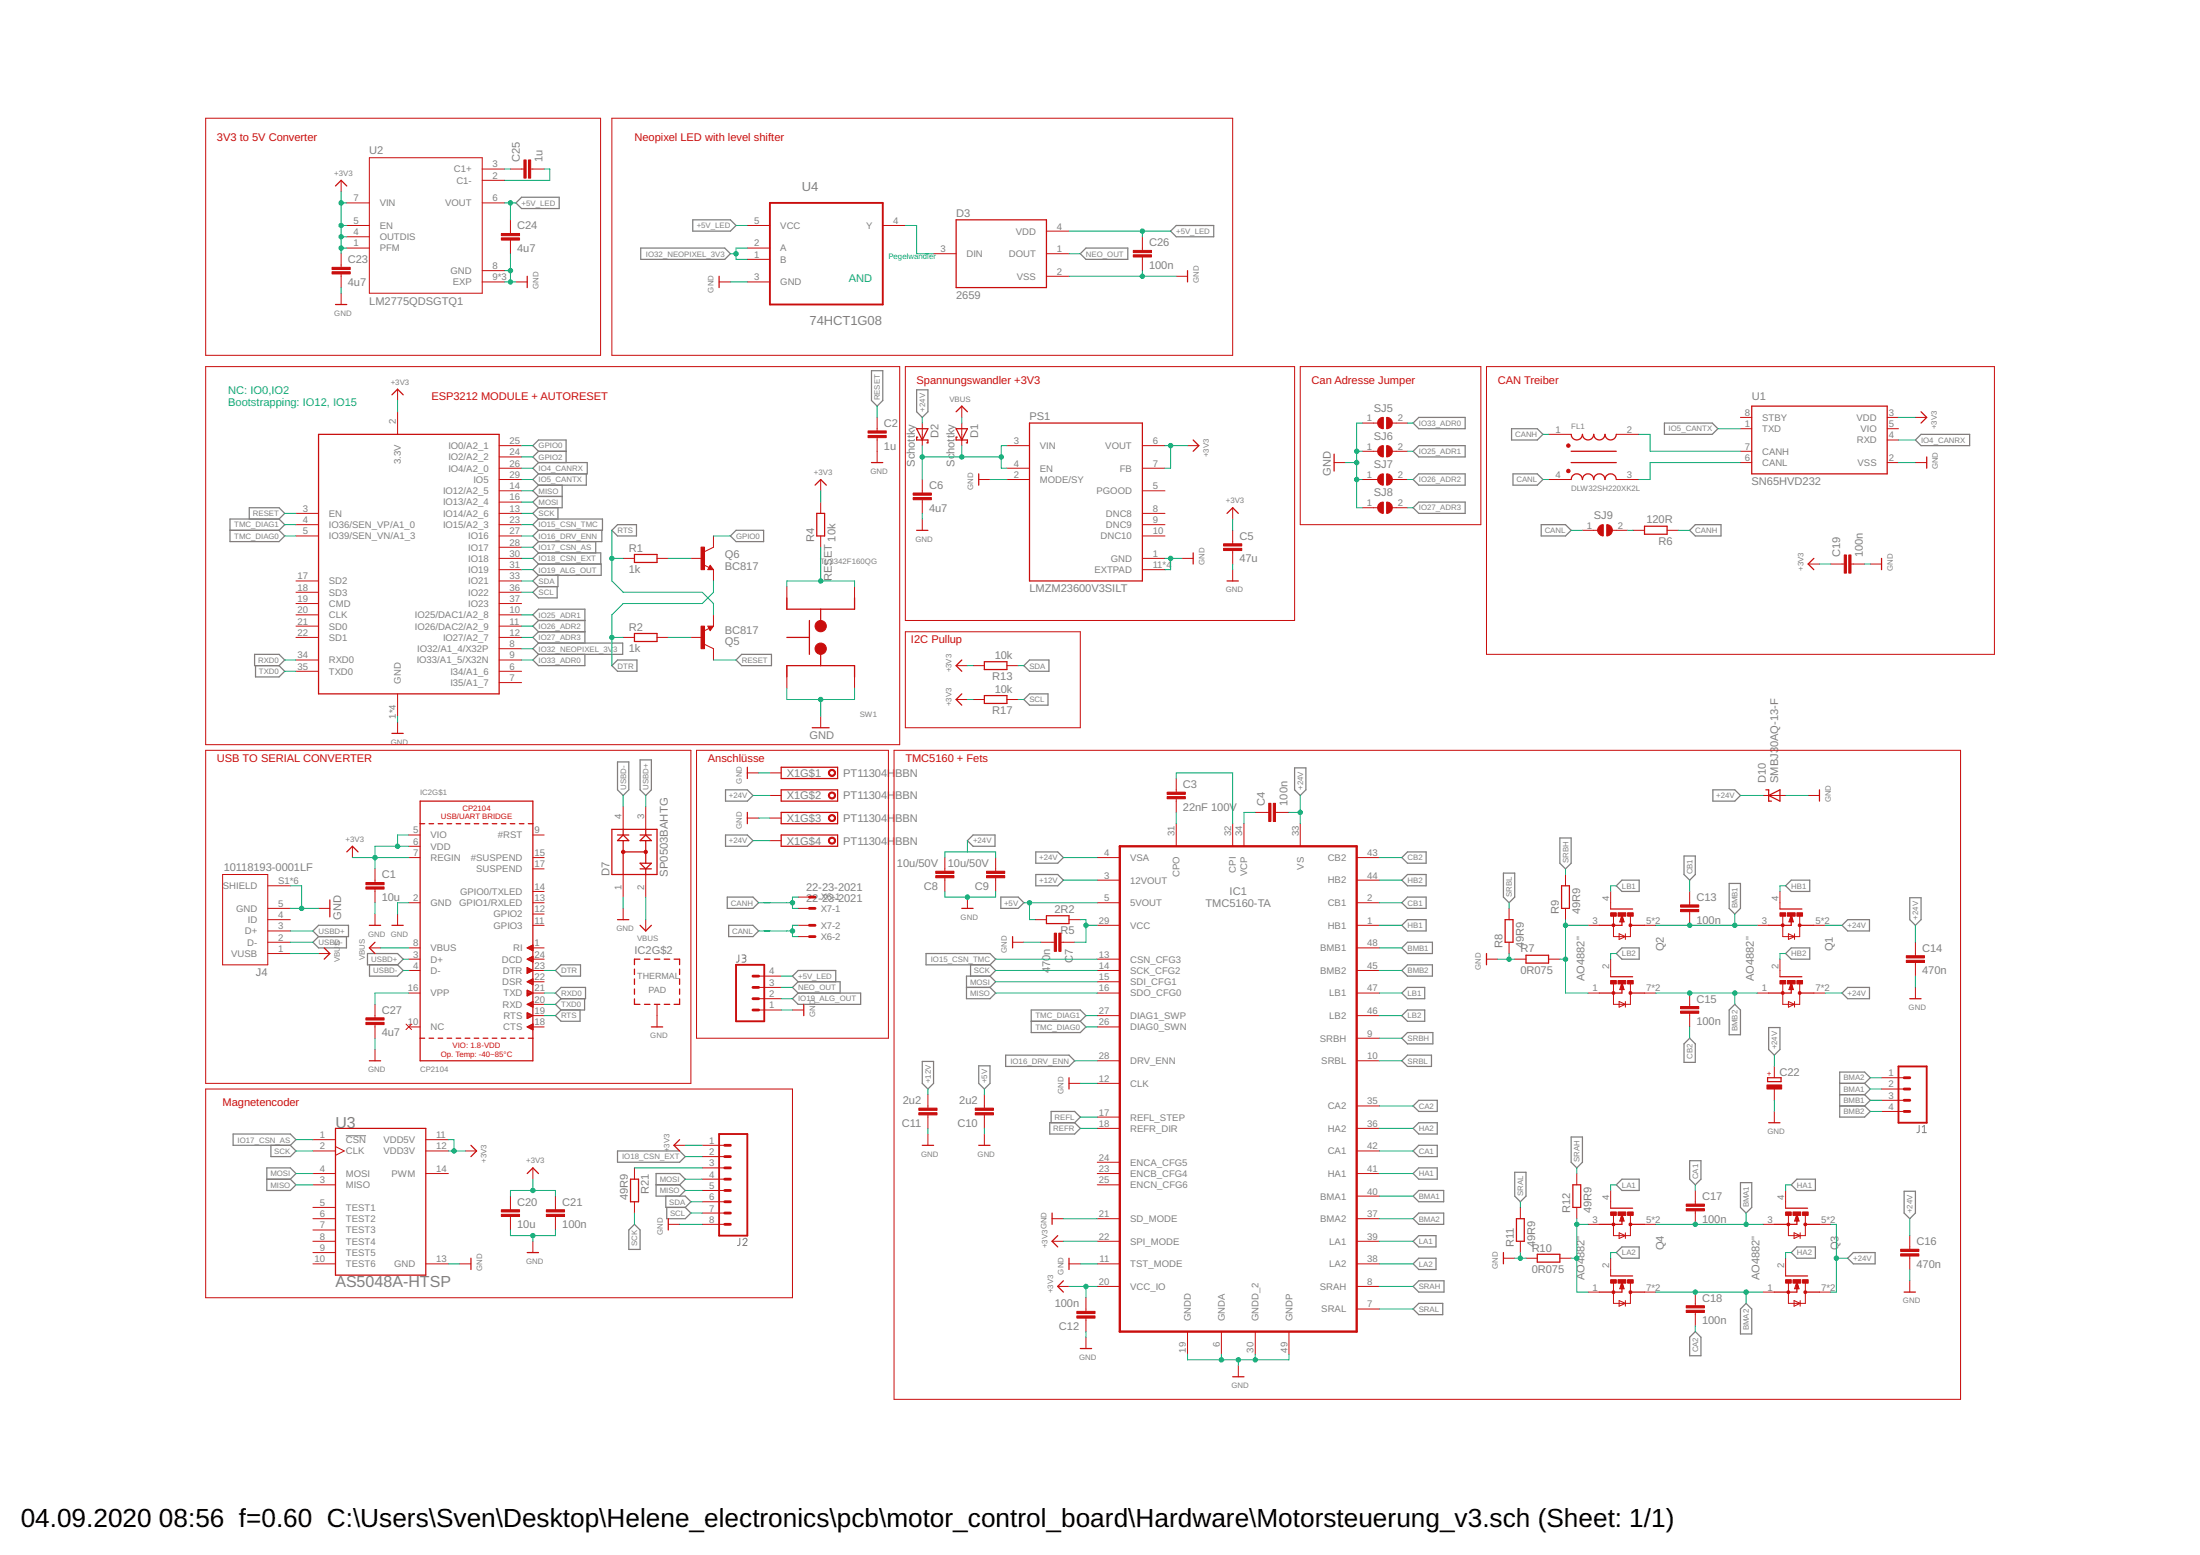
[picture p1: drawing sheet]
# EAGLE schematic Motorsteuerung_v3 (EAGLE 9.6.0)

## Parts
C1  10u  C-EUC0805  [C0805]
C2  1u  C-EUC0805  [C0805]
C3  22nF 100V  C-EUC0805  [C0805]
C4  100n  C-EUC0805  [C0805]
C5  47u  C-EUC0805  [C0805]
C6  4u7  C-EUC0805  [C0805]
C7  470n  C-EUC0805  [C0805]
C8  10u/50V  C-EUC0805  [C0805]
C9  10u/50V  C-EUC0805  [C0805]
C10  2u2  C-EUC0805  [C0805]
C11  2u2  C-EUC0805  [C0805]
C12  100n  C-EUC0805  [C0805]
C13  100n  C-EUC0805  [C0805]
C14  470n  C-EUC0805  [C0805]
C15  100n  C-EUC0805  [C0805]
C16  470n  C-EUC0805  [C0805]
C17  100n  C-EUC0805  [C0805]
C18  100n  C-EUC0805  [C0805]
C19  100n  C-EUC0805  [C0805]
C20  10u  C-EUC0805  [C0805]
C21  100n  C-EUC0805  [C0805]
C22  CPOL-EUE5-10.5  [E5-10,5]
C23  4u7  C-EUC0805  [C0805]
C24  4u7  C-EUC0805  [C0805]
C25  1u  C-EUC0805  [C0805]
C26  100n  C-EUC0805  [C0805]
C27  4u7  C-EUC0805  [C0805]
D1  Schottky  SCHOTTKY-DIODESMD  [SMB]
D2  Schottky  SCHOTTKY-DIODESMD  [SMB]
D3  2659  [2659]
D7  SP0503BAHTG  [SOT143]
D10  SMBJ30AQ-13-F  SUPPRESSOR-SMBJ  [SMBJ]
FL1  DLW32SH220XK2L  DLW32SH110XK2L  [FIL_DLW32SH110XK2L]
IC1  TMC5160-TA  [TQFP48-EP]
IC2  CP2104  [QFN24_4MM_SMSC]
J1  CONN_04  [1X04]
J2  CONN_08BM08B-SRSS-TB  [BM08B-SRSS-TB]
J3  CONN_041.27MM  [1X04_1.27MM]
J4  10118193-0001LF  [FCI_10118193-0001LF]
PS1  LMZM23600V3SILT  [CONV_LMZM23600V3SILT]
Q1  AO4882"  [SOIC8]
Q2  AO4882"  [SOIC8]
Q3  AO4882"  [SOIC8]
Q4  AO4882"  [SOIC8]
Q5  BC817  TRANSISTOR_NPNSOT23-3  [SOT23-3]
Q6  BC817  TRANSISTOR_NPNSOT23-3  [SOT23-3]
R1  1k  R-EU_R0805  [R0805]
R2  1k  R-EU_R0805  [R0805]
R4  10k  R-EU_R0805  [R0805]
R5  2R2  R-EU_R0805  [R0805]
R6  120R  R-EU_R0805  [R0805]
R7  0R075  R-EU_R1206  [R1206]
R8  49R9  R-EU_R0805  [R0805]
R9  49R9  R-EU_R0805  [R0805]
R10  0R075  R-EU_R1206  [R1206]
R11  49R9  R-EU_R0805  [R0805]
R12  49R9  R-EU_R0805  [R0805]
R13  10k  R-EU_R0805  [R0805]
R17  10k  R-EU_R0805  [R0805]
R21  49R9  R-EU_R0805  [R0805]
SJ5  SJ  [SJ]
SJ6  SJ  [SJ]
SJ7  SJ  [SJ]
SJ8  SJ  [SJ]
SJ9  SJ  [SJ]
SW1  TL3342F160QG  [SW_TL3342F160QG]
U1  SN65HVD232  MCP2562-E/SN  [SOIC127P600X175-8N]
U2  LM2775QDSGTQ1  [SON50P200X200X80-9N]
U3  AS5048A-HTSP  [SOP65P640X120-14N]
U4  74LVC1G08  74LVC1G00GW  [SOT65P210X110-5N]
X1  PT11304HBBN  TYP184  [TYP184_FT]
X2  ESP32_WROOM32_SKINNY  [WROOM32_SKINNY]
X6  22-23-2021  [22-23-2021]
X7  22-23-2021  [22-23-2021]

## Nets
+3V3: C1.1 C5.1 C12.2 C19.1 C20.1 C21.1 C23.1 IC1.20(VCC_IO) IC1.22(SPI_MODE) IC2.5(VIO) IC2.6(VDD) IC2.7(REGIN) J2.1 PS1.6(VOUT) PS1.7(FB) R4.2 R13.2 R17.2 U1.3(VDD) U2.1(PFM) U2.4(OUTDIS) U2.5(EN) U2.7(VIN) U3.11(VDD5V) U3.12(VDD3V) X2.2(3.3V)
+5V: C10.2 IC1.5(5VOUT) R5.2
+5V_LED: C24.1 C26.1 D3.4(VDD) J3.4 U2.6(VOUT) U4.5(VCC)
+12V: C11.2 IC1.3(12VOUT)
+24V: C4.2 C8.2 C9.2 C14.1 C16.1 C22.+ D2.A D10.C IC1.4(VSA) IC1.33(VS) Q1.5(D1) Q1.6(D1) Q1.7(D2) Q1.8(D2) Q3.5(D1) Q3.6(D1) Q3.7(D2) Q3.8(D2) X1.2 X1.4
BMA1: C17.2 IC1.40(BMA1) J1.2 Q3.3(S1) Q4.5(D1) Q4.6(D1)
BMA2: C18.1 IC1.37(BMA2) J1.1 Q3.1(S2) Q4.7(D2) Q4.8(D2)
BMB1: C13.2 IC1.48(BMB1) J1.3 Q1.3(S1) Q2.5(D1) Q2.6(D1)
BMB2: C15.1 IC1.45(BMB2) J1.4 Q1.1(S2) Q2.7(D2) Q2.8(D2)
CA1: C17.1 IC1.42(CA1)
CA2: C18.2 IC1.35(CA2)
CANH: FL1.1 R6.1 X6.1 X7.1
CANL: FL1.4 SJ9.1 X6.2 X7.2
CB1: C13.1 IC1.2(CB1)
CB2: C15.2 IC1.43(CB2)
DTR: IC2.23(DTR) Q6.2(E) R2.1
GND: C1.2 C2.2 C5.2 C6.2 C7.2 C8.1 C9.1 C10.1 C11.1 C12.1 C14.2 C16.2 C19.2 C20.2 C21.2 C22.- C23.2 C24.2 C26.2 C27.2 D3.2(VSS) D7.1 D10.A IC1.6(GNDA) IC1.11(TST_MODE) IC1.12(CLK) IC1.19(GNDD) IC1.21(SD_MODE) IC1.30(GNDD_2) IC1.49(GNDP) IC2.2(GND) IC2.THERM(TP) J2.8 J3.1 J4.5(GND) J4.S1(SHIELD) J4.S2(SHIELD) J4.S3(SHIELD) J4.S4(SHIELD) J4.S5(SHIELD) J4.S6(SHIELD) PS1.1(GND) PS1.2(MODE/SY) PS1.11(EXTPAD) PS1.11_1(EXTPAD) PS1.11_2(EXTPAD) PS1.11_3(EXTPAD) R7.1 R8.1 R10.1 R11.1 SJ5.1 SJ6.1 SJ7.1 SJ8.1 SW1.3 SW1.4 U1.2(VSS) U2.8(GND) U2.9(EXP) U2.9_1(EXP) U2.9_2(EXP) U3.13(GND) U4.3(GND) X1.1 X1.3 X2.1(GND) X2.15(GND) X2.38(GND) X2.P$1(GND)
GPIO0: Q6.3(C) X2.25(IO0/A2_1)
GPIO2: X2.24(IO2/A2_2)
HA1: IC1.41(HA1) Q3.4(G1)
HA2: IC1.36(HA2) Q3.2(G2)
HB1: IC1.1(HB1) Q1.4(G1)
HB2: IC1.44(HB2) Q1.2(G2)
IO4_CANRX: U1.4(RXD) X2.26(IO4/A2_0)
IO5_CANTX: U1.1(TXD) X2.29(IO5)
IO15_CSN_TMC: IC1.13(CSN_CFG3) X2.23(IO15/A2_3)
IO16_DRV_ENN: IC1.28(DRV_ENN) X2.27(IO16)
IO17_CSN_AS: U3.1(!CSN) X2.28(IO17)
IO18_CSN_EXT: J2.2 X2.30(IO18)
IO19_ALG_OUT: J3.2 X2.31(IO19)
IO25_ADR1: SJ6.2 X2.10(IO25/DAC1/A2_8)
IO26_ADR2: SJ7.2 X2.11(IO26/DAC2/A2_9)
IO27_ADR3: SJ8.2 X2.12(IO27/A2_7)
IO32_NEOPIXEL_3V3: U4.1(B) U4.2(A) X2.8(IO32/A1_4/X32P)
IO33_ADR0: SJ5.2 X2.9(IO33/A1_5/X32N)
LA1: IC1.39(LA1) Q4.4(G1)
LA2: IC1.38(LA2) Q4.2(G2)
LB1: IC1.47(LB1) Q2.4(G1)
LB2: IC1.46(LB2) Q2.2(G2)
MISO: IC1.16(SDO_CFG0) J2.5 U3.3(MISO) X2.14(IO12/A2_5)
MOSI: IC1.15(SDI_CFG1) J2.4 U3.4(MOSI) X2.16(IO13/A2_4)
N$1: C25.1 U2.3(C1+)
N$2: C6.1 D1.C D2.C PS1.3(VIN) PS1.4(EN)
N$3: C3.2 IC1.31(CPO)
N$4: C3.1 IC1.32(CPI)
N$5: C4.1 IC1.34(VCP)
N$6: C25.2 U2.2(C1-)
N$7: C7.1 IC1.29(VCC) R5.1
N$8: FL1.2 U1.7(CANH)
N$9: Q4.1(S2) Q4.3(S1) R10.2 R12.1
N$10: Q2.1(S2) Q2.3(S1) R7.2 R9.1
N$11: FL1.3 U1.6(CANL)
N$12: Q5.1(B) R2.2
N$13: Q6.1(B) R1.2
N$15: D3.3(DIN) U4.4(Y)
N$16: R6.2 SJ9.2
N$21: J2.3 R21.1
N$22: C27.1 IC2.16(VPP)
NEO_OUT: D3.1(DOUT) J3.3
REFL: IC1.17(REFL_STEP)
REFR: IC1.18(REFR_DIR)
RESET: C2.1 Q5.3(C) R4.1 SW1.1 SW1.2 X2.3(EN)
RTS: IC2.19(RTS) Q5.2(E) R1.1
RXD0: IC2.21(TXD) X2.34(RXD0)
SCK: IC1.14(SCK_CFG2) R21.2 U3.2(CLK) X2.13(IO14/A2_6)
SCL: J2.7 R17.1 X2.36(IO22)
SDA: J2.6 R13.1 X2.33(IO21)
SRAH: IC1.8(SRAH) R12.2
SRAL: IC1.7(SRAL) R11.2
SRBH: IC1.9(SRBH) R9.2
SRBL: IC1.10(SRBL) R8.2
TMC_DIAG0: IC1.26(DIAG0_SWN) X2.5(IO39/SEN_VN/A1_3)
TMC_DIAG1: IC1.27(DIAG1_SWP) X2.4(IO36/SEN_VP/A1_0)
TXD0: IC2.20(RXD) X2.35(TXD0)
USBD+: D7.3 IC2.3(D+) J4.3(D+)
USBD-: D7.4 IC2.4(D-) J4.2(D-)
VBUS: D1.A D7.2 IC2.8(VBUS) J4.1(VUSB)
Unconnected: IC1.23(ENCB_CFG4) IC1.24(ENCA_CFG5) IC1.25(ENCN_CFG6) IC2.1(RI) IC2.9(#RST) IC2.10(NC) IC2.11(GPIO3) IC2.12(GPIO2) IC2.13(GPIO1/RXLED) IC2.14(GPIO0/TXLED) IC2.15(#SUSPEND) IC2.17(SUSPEND) IC2.18(CTS) IC2.22(DSR) IC2.24(DCD) J4.4(ID) PS1.5(PGOOD) PS1.8(DNC8) PS1.9(DNC9) PS1.10(DNC10) U1.8(STBY) U3.5(TEST1) U3.6(TEST2) U3.7(TEST3) U3.8(TEST4) U3.9(TEST5) U3.10(TEST6) U3.14(PWM) X2.6(I34/A1_6) X2.7(I35/A1_7) X2.17(SD2) X2.18(SD3) X2.19(CMD) X2.20(CLK) X2.21(SD0) X2.22(SD1) X2.37(IO23)

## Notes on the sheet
- Pegelwandler
- AND
- Spannungswandler +3V3 | Can Adresse Jumper | CAN Treiber
- ESP3212 MODULE + AUTORESET
- NC: IO0,IO2
  Bootstrapping: IO12, IO15
- I2C Pullup
- USB TO SERIAL CONVERTER | Anschlüsse | TMC5160 + Fets
- Magnetencoder

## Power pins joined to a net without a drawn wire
VIO: U1.5(VIO)

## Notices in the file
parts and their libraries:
SparkFun-Connectors: Licensing: Creative Commons ShareAlike 4.0 International - https://creativecommons.org/licenses/by-sa/4.0
microbuilder: This work is placed in the public domain, and may be freely used for commercial and non-commercial work with the following conditions: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
